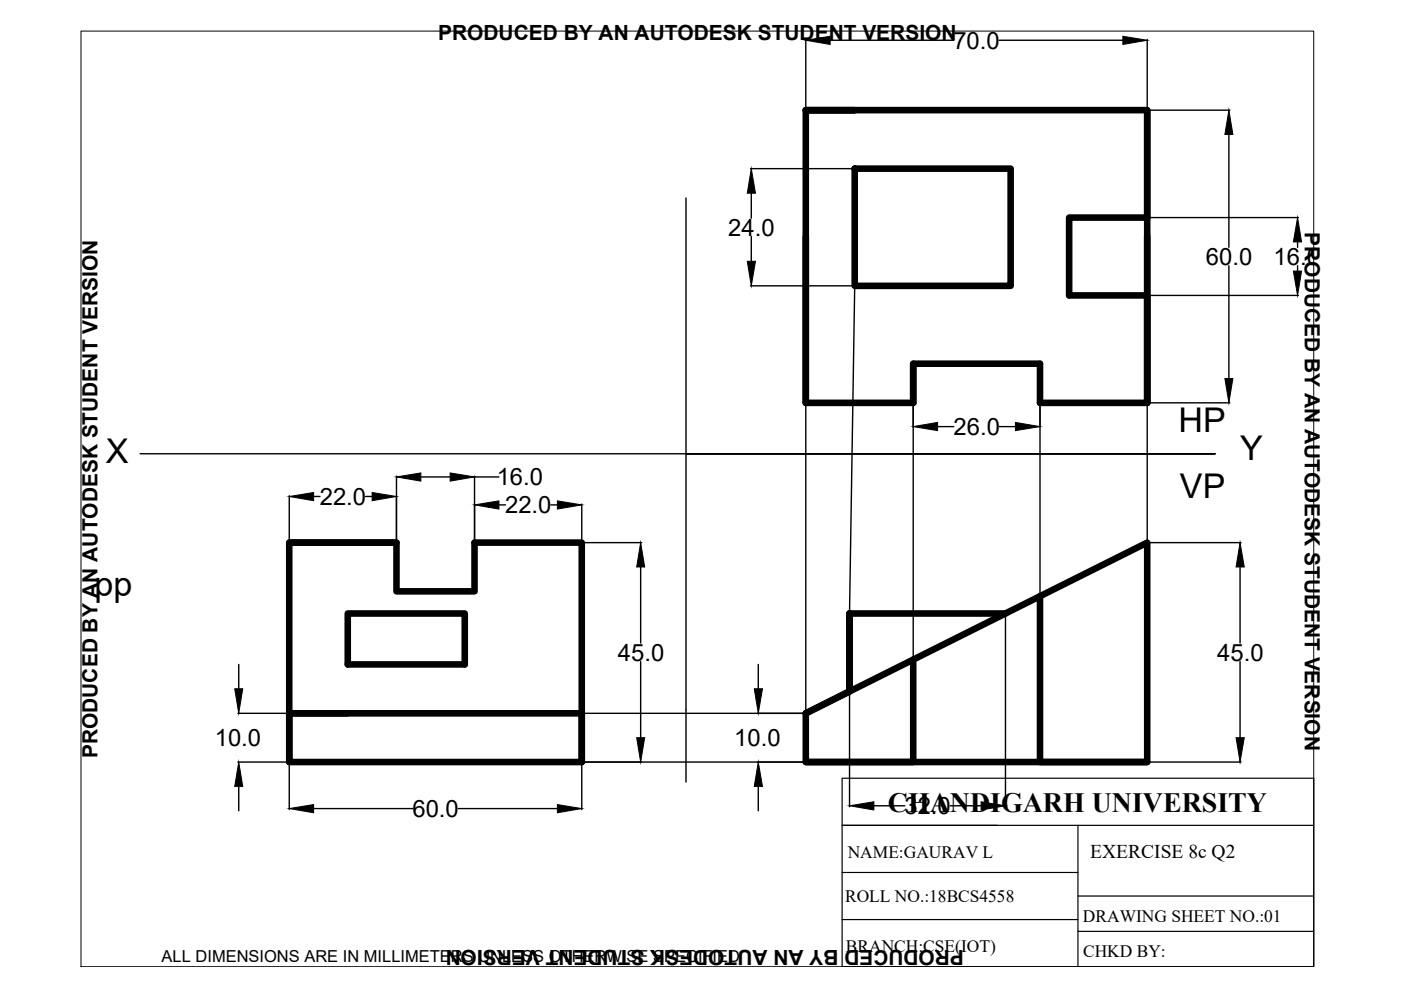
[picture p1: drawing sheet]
<svg xmlns="http://www.w3.org/2000/svg" width="297mm" height="210mm" viewBox="0 0 297 210" stroke-linecap="round" stroke-linejoin="round" font-family="sans-serif">
<!-- layer: thick continuous -->
<g fill="none" stroke="#000" stroke-width="1.4">
<path d="M170.8 23.4v62h22.8M181.2 23.4h-10.4h72.4v62M181.2 35.8h33.1v24.8h-33.1zM243.2 23.4v22.7h-16.5v16.5h16.5v22.8M243.2 50.1v35.3M193.6 77.1v8.3M193.6 85.4v-8.3h26.9v8.3h22.7M61.3 115h22.8v10.4h16.5v-10.4h22.7v46.6M84.1 115h-22.8v46.6M73.7 130.1h24.8v10.8h-24.8zM180.1 130.1h33.1M193.6 139.9v21.7h-22.8"/>
<path d="M220.5 126.4v35.2h22.7M61.3 151.2h62v10.4h-62zM61.3 151.2h12.4M170.8 151.2l72.4-36.2v46.6h-72.4zM180.1 146.6v-16.5v16.5l-9.3 4.6"/>
</g>
<g fill="none" stroke="#000" stroke-width=".3">
<path d="M170.8 8.4v14.9M176 8.5h26.3M211.8 8.5h26.3M243.2 8.4v14.9M159.1 35.8h22M243.3 23.4h17.5M260.5 28.5v23.9M145.4 42v123.8M159.3 41v5.3M159.3 50.1v5.3M243.3 46.1h32M260.5 56.3v23.9"/>
<path d="M275.1 51.3v1.1M275.1 56.3v1.2M159.1 60.6h22M181.2 60.6l-1.1 69.5M243.3 62.6h32M29.7 96.2h227.9h-112.2M170.8 85.4v76.2h-47.5M193.6 85.4v54.5M198.8 90.5h3.4M211.9 90.5h3.4M220.5 85.4v41M243.2 85.4v29.6"/>
<path d="M243.3 85.4h17.5M61.3 105.1v9.9M66.5 105.3h1.3M77.5 105.3h1.4M84.1 101v24.3M89.2 101.1h6.2M100.6 101v24.3M100.6 101.1h5.2M105.8 107h1.4M116.8 107h1.4M123.3 106.9v8.1M123.4 115h12.6"/>
<path d="M243.3 115h19.8M135.8 120.2v16.1M180.1 130.1v41M213.2 130.1v41M262.9 120.2v16.1M50.4 151.2h10.8M50.6 140.9v5.1M123.3 151.2h47.5M135.8 140.2v16.2M160.8 140.9v5.1M262.9 140.2v16.2M50.4 161.6h10.8"/>
<path d="M50.6 166.7v5.2M61.3 161.6v10M66.5 171.4h21M97.1 171.4h21.1M123.3 161.6v10M160.8 166.7v5.2M185.3 170.8h6.5M201.5 170.8h6.5M243.3 161.6h19.8"/>
</g>
<g fill="#000" stroke="#000" stroke-width=".21">
<path d="M170.8 8.5l5.2-.8v1.7zM238.1 7.7l5.1 .8-5.1 .9zM260.5 23.4l.9 5.1h-1.7zM159.3 35.8l.9 5.2h-1.8zM158.4 55.4h1.8l-.9 5.2zM275.1 46.1l.9 5.2h-1.8zM274.2 57.5h1.8l-.9 5.1zM193.6 90.5l5.2-.9v1.7zM215.3 89.6l5.2 .9-5.2 .8zM259.7 80.2h1.7l-.9 5.2zM61.3 105.3l5.2-.9v1.8zM78.9 104.4l5.2 .9-5.2 .9z"/>
<path d="M84.1 101.1l5.1-.8v1.7zM95.4 100.3l5.2 .8-5.2 .9zM100.6 107l5.2-.8v1.7zM118.2 106.2l5.1 .8-5.1 .9zM135.8 115l.9 5.2h-1.7zM262.9 115l.9 5.2h-1.7zM49.8 146h1.7l-.9 5.2zM135 156.4h1.7l-.9 5.2zM159.9 146h1.8l-.9 5.2zM262.1 156.4h1.7l-.9 5.2zM50.6 161.6l.9 5.1h-1.7zM61.3 171.4l5.2-.8v1.7z"/>
<path d="M118.2 170.6l5.1 .8-5.1 .9zM160.8 161.6l.9 5.1h-1.8zM180.1 170.8l5.2-.8v1.7zM208 170l5.2 .8-5.2 .9z"/>
</g>
<path d="M17.2 6.6h261.3v198.4h-261.3z" fill="none" stroke="#000" stroke-width=".21"/>
<!-- layer: 0 -->
<path d="M178.5 165h100v40h-100zM178.5 175h100M228.5 175v30M178.5 195h50M178.5 185h50M228.5 190h50M228.5 197.5h50" fill="none" stroke="#000" stroke-width=".25"/>
<g font-size="7.2">
<text x="249.9" y="91.6">HP</text>
<text x="22.4" y="98.2">X</text>
<text x="262.9" y="97.6">Y</text>
<text x="250.2" y="105.6">VP</text>
<text x="20.1" y="126.4">pp</text>
</g>
<text font-size="5.9" x="188.2" y="172.2">CHANDIGARH UNIVERSITY</text>
<g font-size="5.1">
<text x="202.1" y="10.3">70.0</text>
<text x="154.4" y="49.9">24.0</text>
<text x="255.7" y="56.2">60.0</text>
<text x="270" y="56.2">16.0</text>
<text x="202.2" y="92.2">26.0</text>
<text x="67.8" y="107">22.0</text>
<text x="105.3" y="102.9">16.0</text>
<text x="107.1" y="108.8">22.0</text>
<text x="131" y="140.1">45.0</text>
<text x="258.1" y="140.1">45.0</text>
<text x="45.5" y="158.2">10.0</text>
<text x="155.7" y="158.2">10.0</text>
<text x="87.4" y="173.2">60.0</text>
<text x="191.8" y="172.6">32.0</text>
</g>
<g font-size="4.4">
<text x="92.9" y="8.5">PRODUCED BY AN AUTODESK STUDENT VERSION</text>
<text x="276.6" y="49.3" transform="rotate(90 276.6 49.3)">PRODUCED BY AN AUTODESK STUDENT VERSION</text>
<text x="20.6" y="160.7" transform="rotate(-90 20.6 160.7)">PRODUCED BY AN AUTODESK STUDENT VERSION</text>
<text x="204.4" y="201.5" transform="rotate(180 204.4 201.5)">PRODUCED BY AN AUTODESK STUDENT VERSION</text>
</g>
<text font-size="4.1" x="231.2" y="182">EXERCISE 8c Q2</text>
<g font-size="3.7">
<text x="179.7" y="182">NAME:GAURAV L</text>
<text x="179.2" y="191.2">ROLL NO.:18BCS4558</text>
<text x="229.6" y="195.4">DRAWING SHEET NO.:01</text>
<text x="179.4" y="201.9">BRANCH:CSE(IOT)</text>
<text x="229.6" y="202.8">CHKD BY:</text>
</g>
<text font-size="3.5" x="34.3" y="203.9">ALL DIMENSIONS ARE IN MILLIMETERS UNLESS OTHERWISE SPECIFIED</text>
</svg>
